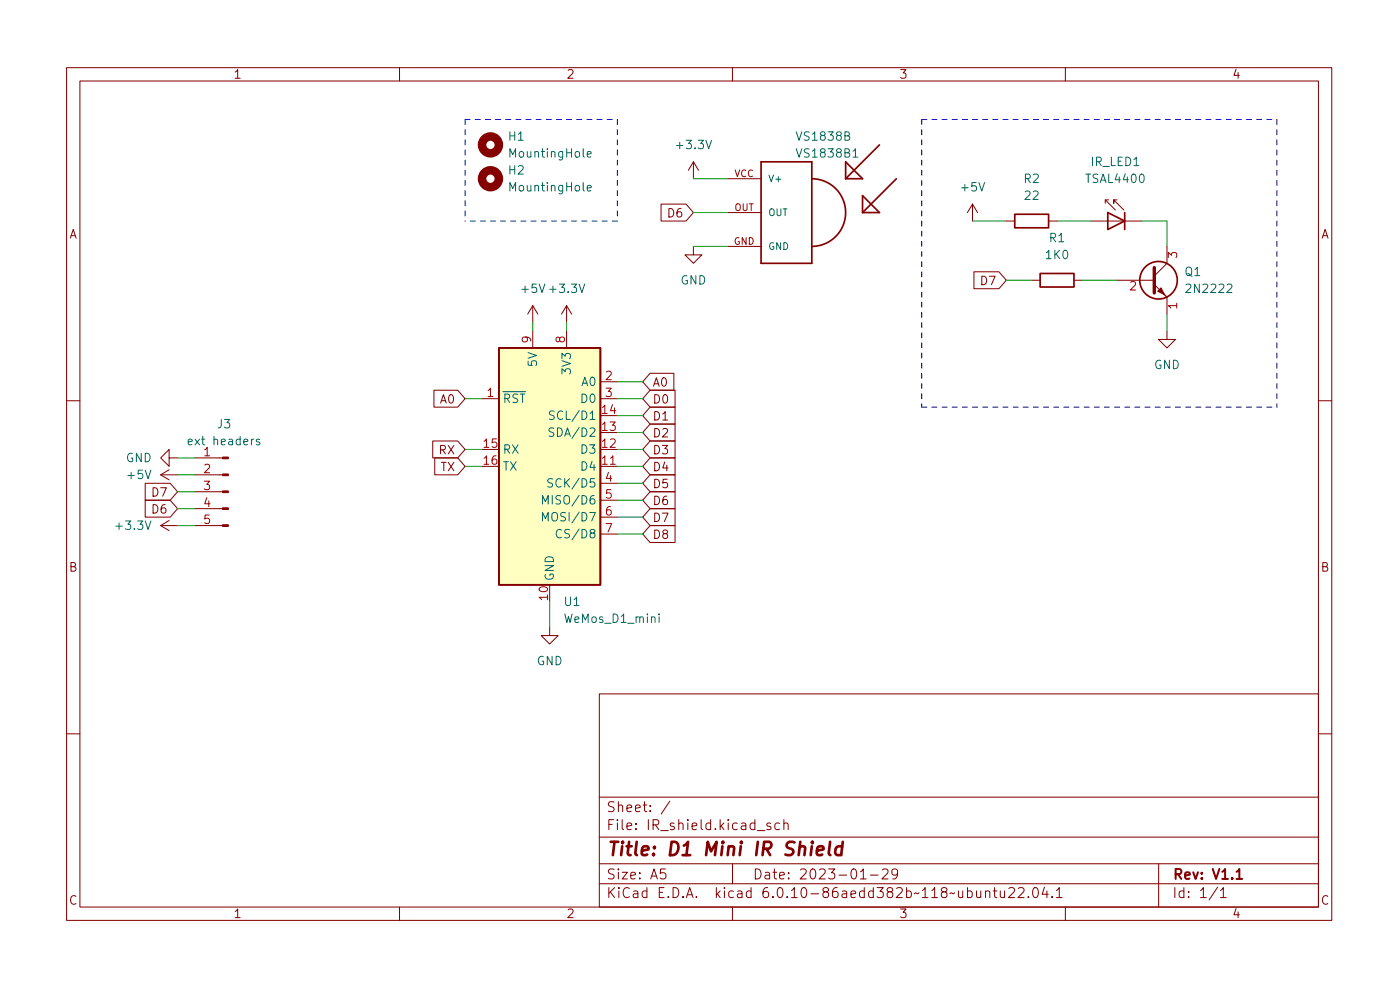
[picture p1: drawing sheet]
<svg xmlns="http://www.w3.org/2000/svg" width="210mm" height="148mm" viewBox="0 0 210 148" stroke-linecap="round" stroke-linejoin="round" font-family="sans-serif">
<g fill="none" stroke="#840000" stroke-width=".15">
<path d="M10 10.2h190v128h-190zM12 12.2h186v124h-186zM60 10.2v2M110 10.2v2M160 10.2v2M99.3 30.6h3.7l1.1 1.3-1.1 1.3h-3.7zM104.1 37v1.3h1.3l-1.3 1.2-1.2-1.2h1.2M104.1 24.3l-.7 1.3M104.1 24.3v2.5M104.1 24.3l.8 1.3M109.2 37h5.1M109.2 31.9h5.1"/>
<path d="M109.2 26.8h5.1M146 30.6l-.7 1.3M146 30.6v2.6M146 30.6l.8 1.3M151.1 33.2h1.3M157.5 33.2h1.2M163.8 33.2h7.6M166 30.5v-.5l1.5 1.5M166 30h.5M167.8 30h-.5v.5v-.5l1.5 1.5M175.3 37v2.5l-1.9 1.9M65.2 58.6h3.5l1.1 1.3-1.1 1.2h-3.5z"/>
<path d="M72.4 59.9h2.5M80 45.9l-.8 1.3M80 45.9v2.5M80 49.7v2.5M80 45.9l.8 1.3M85.1 45.9l-.8 1.3M85.1 45.9v2.5M85.1 49.7v2.5M85.1 45.9l.8 1.3M90.2 59.9h2.5M90.2 57.3h2.5M97.6 58.6h3.8v2.5h-3.8l-1.1-1.2z"/>
<path d="M97.6 56h3.6v2.6h-3.6l-1.1-1.3zM146.3 40.8h3.7l1.1 1.3-1.1 1.2h-3.7zM154.9 42.1h1.3M161.3 42.1h1.3M167.6 42.1h5.8M173.4 42.7l1.9 1.9v2.6M174.6 44l.5 .5M175.3 49.7v1.3h1.2l-1.2 1.2-1.3-1.2h1.3M10 60.2h2M21.8 75.1h3.8l1.1 1.3-1.1 1.2h-3.8zM21.8 72.6h3.8l1.1 1.2-1.1 1.3h-3.8zM24.1 78.9l1.3 .8"/>
<path d="M24.1 78.9h2.6M24.1 71.3h2.6M24.1 71.3l1.3 .7M25.4 68.7v-1.2l-1.3 1.2 1.3 1.3v-1.3h1.3M25.4 78.1l-1.3 .8M25.4 70.5l-1.3 .8M29.2 78.9h4.2M29.2 76.4h4.2M29.2 73.8h4.2M29.2 71.3h4.2M29.2 68.7h4.2M65 66.2h3.7l1.1 1.3-1.1 1.2h-3.7z"/>
<path d="M65.3 68.7h3.4l1.1 1.3-1.1 1.3h-3.4zM90.2 70h2.5M90.2 72.6h2.5M90.2 75.1h2.5M90.2 77.6h2.5M97.6 78.9h3.8v2.5h-3.8l-1.1-1.2zM97.6 71.3h3.8v2.5h-3.8l-1.1-1.2zM97.6 63.7h3.8v2.5h-3.8l-1.1-1.3zM97.6 66.2h3.8v2.5h-3.8l-1.1-1.2zM97.6 68.7h3.8v2.6h-3.8l-1.1-1.3zM97.6 73.8h3.8v2.6h-3.8l-1.1-1.3zM97.6 76.4h3.8v2.5h-3.8l-1.1-1.3z"/>
<path d="M97.6 61.1h3.8v2.6h-3.8l-1.1-1.3zM198 60.2h2M82.5 94.1v1.3h1.3l-1.3 1.3-1.2-1.3h1.2M90.2 80.2h2.5M10 110.2h2M90 104.2h108v32h-108zM90 119.7h108M198 110.2h2M60 136.2v2M90 132.7h108M90 129.7h108M90 125.7h108"/>
<path d="M99.9 130.4h-.7v.8l.2-.2 .5 .1 .1 .2-.1 .5-.2 .1h-.3l-.2-.1M100.6 120.3l-1.3 1.9M110 136.2v2M110 129.7v3M113.7 124.7h1.2M115.7 123.6l-.3-.1-.2 .3v.2l.5 .1v.4h-.5M117.1 123.6l-.4-.1-.3 .3v.5l.1 .2h.6M117.7 123.7a.37 .37 0 0 1 .7 .1v.7M117.7 123v1.5M129.2 131.9h.9M130.7 131.4h1.2M132.5 130.6l.2-.2 .5 .1a.41 .41 0 0 1 .1 .6l-.9 .8h1"/>
<path d="M134.8 131.1l-.3 .3-.4-.1-.2-.2v-.4l.2-.2 .4-.1 .2 .2a.99 .99 0 0 1-.3 1.3h-.3M148 133.9a.37 .37 0 0 1 .7 .1v.7M148 133.7v1M149.2 133.7h.5M149.4 133.2v1.3v.2h.3M150.2 133.7l.1 1a.41 .41 0 0 0 .6-.1M150.9 133.7v1M151.5 133.4l.2-.2 .5 .1a.41 .41 0 0 1 .1 .6l-.9 .8h1M152.9 133.4l.3-.2 .5 .1a.41 .41 0 0 1 0 .6l-.8 .8h.9M154.4 134.6v.1M155.3 133.3l.3-.1a.94 .94 0 0 1 0 1.5h-.2a1 1 0 0 1-.1-1.4zM156.9 133.2l-.4 1h.9"/>
<path d="M157.2 133.7v1M158 134.6v.1M158.7 133.7l.4-.5v1.5M158.7 134.7h.8M160 136.2v2M174 129.7v6.5M182.9 133.2l-1.3 1.9M183.3 133.7l.4-.5v1.5M183.3 134.7h.9"/>
</g>
<path d="M185.7 130.9l.4-.5v1.5M185.7 131.9h.9" fill="none" stroke="#840000" stroke-width=".3"/>
<path d="M122.7 127.7l1-.2-.1-.4-.5-.1-.4 .3-.1 .8 .1 .2 .2 .1 .6-.1M124.7 126.4l-.2 1.7 .2 .3M126.5 127.1a.66 .66 0 0 0-1 .3l-.1 .6 .2 .3 .2 .1 .5-.1M126.6 126.4l-.3 2" fill="none" stroke="#840000" stroke-width=".4"/>
<g fill="none" stroke="#840000" stroke-width=".25">
<path d="M114.3 24.3h7.6v15.2h-7.6zM121.9 26.8a5.1 5.1 0 0 1 5.1 5.1 5.1 5.1 0 0 1-5.1 5.1M127 24.3l2.5 2.5h-2.5zM129.5 29.4l2.6 2.5h-2.6zM132.1 21.8l-5.1 5M134.6 26.8l-5.1 5.1M152.4 32.2h5.1v2h-5.1zM166.4 31.9l2.5 1.3-2.5 1.3zM168.9 31.9v2.6M74.9 52.2h15.3v35.6h-15.3zM156.2 41.1h5.1v2h-5.1z"/>
<circle cx="174" cy="42.1" r="2.82"/>
</g>
<path d="M88.2 28.3l.6-.2-.1-.2-.3-.1-.2 .2 .1 .6h.4M88.2 23.2l.6-.1-.1-.3-.3-.1-.2 .2 .1 .6h.4M128.1 23.6h.7M39 66l-.3-.1-.2 .2 .1 .2 .4 .1v.3h-.5M81.5 75.7v-1.3l.4 .9 .4-.9v1.3M81.5 78.2v-1.3l.4 .9 .4-.9v1.3M83 71.9h-.5l-.2 .1v.3l.6 .3 .1 .3-.2 .2h-.5M83.2 64.3l-.5-.1-.2 .2v.3l.6 .3 .1 .3-.3 .2-.5-.1M83.2 61.8l-.4-.1-.2 .1v.4l.5 .2 .1 .3-.2 .3-.5-.1M84.3 79.6a.51 .51 0 0 0-.6 0 .51 .51 0 0 0-.2 .6 .48 .48 0 0 0 .3 .5 .48 .48 0 0 0 .5-.1M99 92.2v.1M99 92.6v.8" fill="none" stroke="#006464" stroke-width=".15"/>
<g fill="none" stroke="#840000" stroke-width="1.3">
<circle cx="73.7" cy="21.8" r="1.27"/>
<circle cx="73.7" cy="26.8" r="1.27"/>
</g>
<g fill="#840000" stroke="#840000" stroke-width=".15">
<path d="M33.4 78.8h.9v.2h-.9z"/>
<path d="M33.4 76.2h.9v.3h-.9z"/>
<path d="M33.4 73.7h.9v.2h-.9z"/>
<path d="M33.4 71.2h.9v.2h-.9z"/>
<path d="M33.4 68.6h.9v.3h-.9z"/>
<path d="M173.9 43.7l.5-.5 .5 1z"/>
</g>
<path d="M74.9 52.2h15.3v35.6h-15.3z" fill="#ffffc2" stroke="#ffffc2" stroke-width=".15"/>
<path d="M173.4 40.2v3.8" fill="none" stroke="#840000" stroke-width=".51"/>
<path d="M69.8 17.9h22.9M69.8 17.9v15.3M92.7 17.9v15.3M138.4 17.9h53.4M138.4 17.9v43.2M191.8 17.9v43.2M92.7 33.2h-22.9M138.4 61.1h53.4" fill="none" stroke="#0000c2" stroke-width=".15" stroke-dasharray=".8 .8"/>
<g fill="none" stroke="#009600" stroke-width=".15">
<path d="M104.1 31.9h5.1M104.1 26.8h5.1M104.1 37h5.1M146 33.2h5.1M158.7 33.2h5.1M171.4 33.2h3.9v3.8M69.8 59.9h2.6M80 48.4v1.3M85.1 48.4v1.3M92.7 59.9h3.8M92.7 57.3h3.8M151.1 42.1h3.8"/>
<path d="M162.6 42.1h5M175.3 47.2v2.5M26.7 76.4h2.5M26.7 71.3h2.5M26.7 68.7h2.5M26.7 73.8h2.5M26.7 78.9h2.5M69.8 70h2.6M69.8 67.5h2.6M92.7 64.9h3.8M92.7 62.4h3.8M92.7 72.6h3.8"/>
<path d="M92.7 70h3.8M92.7 67.5h3.8M92.7 77.6h3.8M92.7 75.1h3.8M82.5 90.3v3.8M92.7 80.2h3.8"/>
</g>
<text font-size="2.8" fill="#840000" x="91" y="128.5">Title: D1 Mini IR Shield</text>
<g font-size="2.1" fill="#840000">
<text x="91" y="124.6">File: IR_shield.kicad_sch</text>
<text x="91" y="121.9">Sheet: /</text>
<text x="91" y="134.8">KiCad E.D.A. kicad 6.0.10-86aedd382b~118~ubuntu22.04.1</text>
<text x="91" y="132">Size: A5</text>
<text x="113" y="132">Date: 2023-01-29</text>
<text x="176" y="132">Rev: V1.1</text>
<text x="176" y="134.8">Id: 1/1</text>
</g>
<g font-size="1.8" fill="#840000">
<text x="35" y="11.8">1</text>
<text x="85" y="11.8">2</text>
<text x="135" y="11.8">3</text>
<text x="185" y="11.8">4</text>
<text x="10.3" y="35.8">A</text>
<text x="100.5" y="32.6">D6</text>
<text x="198.4" y="35.8">A</text>
<text x="147.4" y="42.8">D7</text>
<text x="97.9" y="58">A0</text>
<text x="66.2" y="60.6">A0</text>
<text x="97.9" y="65.7">D2</text>
<text x="97.9" y="60.6">D0</text>
<text x="97.9" y="63.1">D1</text>
<text x="66" y="68.2">RX</text>
<text x="66.2" y="70.7">TX</text>
<text x="97.9" y="68.2">D3</text>
<text x="97.9" y="70.7">D4</text>
<text x="23" y="77.1">D6</text>
<text x="23" y="74.5">D7</text>
<text x="97.9" y="73.3">D5</text>
<text x="97.9" y="75.8">D6</text>
<text x="97.9" y="80.9">D8</text>
<text x="97.9" y="78.4">D7</text>
<text x="10.3" y="85.8">B</text>
<text x="198.4" y="85.8">B</text>
<text x="10.3" y="135.8">C</text>
<text x="35" y="137.8">1</text>
<text x="85" y="137.8">2</text>
<text x="135" y="137.8">3</text>
<text x="185" y="137.8">4</text>
<text x="198.4" y="135.8">C</text>
</g>
<g font-size="1.8" fill="#006464">
<text x="76.4" y="21.1">H1</text>
<text x="76.8" y="23.7">MountingHole</text>
<text x="101.8" y="22.4">+3.3V</text>
<text x="119.9" y="21.1">VS1838B</text>
<text x="120" y="23.7">VS1838B1</text>
<text x="76.4" y="26.2">H2</text>
<text x="76.8" y="28.7">MountingHole</text>
<text x="144.5" y="28.7">+5V</text>
<text x="153.8" y="27.5">R2</text>
<text x="163.2" y="27.5">TSAL4400</text>
<text x="163.9" y="24.9">IR_LED1</text>
<text x="154" y="30">22</text>
<text x="157.1" y="38.9">1K0</text>
<text x="157.6" y="36.4">R1</text>
<text x="178" y="41.4">Q1</text>
<text x="78.4" y="44">+5V +3.3V</text>
<text x="102.2" y="42.7">GND</text>
<text x="178.5" y="44">2N2222</text>
<text x="80.6" y="54.9" transform="rotate(-90 80.6 54.9)">5V</text>
<text x="85.7" y="55.9" transform="rotate(-90 85.7 55.9)">3V3</text>
<text x="87.4" y="57.9">A0</text>
<text x="173.3" y="55.4">GND</text>
<text x="32.7" y="64.3">J3</text>
<text x="75.4" y="60.5">~{RST}</text>
<text x="83.2" y="65.6">SDA/D2</text>
<text x="83.4" y="63">SCL/D1</text>
<text x="87.4" y="60.5">D0</text>
<text x="18.9" y="69.4">GND</text>
<text x="19.2" y="71.9">+5V</text>
<text x="28.7" y="66.8">ext headers</text>
<text x="75.4" y="68.1">RX</text>
<text x="75.4" y="70.6">TX</text>
<text x="87.4" y="70.6">D4</text>
<text x="87.4" y="68.1">D3</text>
<text x="82.4" y="75.7">MISO/D6</text>
<text x="83.2" y="73.2">SCK/D5</text>
<text x="17.6" y="79.5">+3.3V</text>
<text x="82.4" y="78.3">MOSI/D7</text>
<text x="84.5" y="80.8">CS/D8</text>
<text x="83.2" y="87.3" transform="rotate(-90 83.2 87.3)">GND</text>
<text x="84.8" y="91">U1</text>
<text x="84.9" y="93.5">WeMos_D1_mini</text>
<text x="80.6" y="99.9">GND</text>
</g>
<g font-size="1.8" fill="#a90000">
<text x="176.8" y="38.8" transform="rotate(-90 176.8 38.8)">3</text>
<text x="169.7" y="43.6">2</text>
<text x="176.8" y="46.4" transform="rotate(-90 176.8 46.4)">1</text>
<text x="79.8" y="51.5" transform="rotate(-90 79.8 51.5)">9</text>
<text x="84.8" y="51.5" transform="rotate(-90 84.8 51.5)">8</text>
<text x="73.2" y="59.6">1</text>
<text x="90.9" y="57.1">2</text>
<text x="90.9" y="59.6">3</text>
<text x="90.5" y="64.7">13</text>
<text x="90.5" y="62.1">14</text>
<text x="30.6" y="68.5">1</text>
<text x="30.6" y="71">2</text>
<text x="72.7" y="67.2">15</text>
<text x="72.7" y="69.8">16</text>
<text x="90.5" y="69.8">11</text>
<text x="90.5" y="67.2">12</text>
<text x="30.6" y="73.6">3</text>
<text x="30.6" y="76.1">4</text>
<text x="90.9" y="72.3">4</text>
<text x="90.9" y="74.8">5</text>
<text x="90.9" y="77.4">6</text>
<text x="30.6" y="78.6">5</text>
<text x="90.9" y="79.9">7</text>
<text x="82.3" y="90" transform="rotate(-90 82.3 90)">10</text>
</g>
<g font-size="1.4" fill="#a90000">
<text x="110.3" y="26.6">VCC</text>
<text x="110.3" y="31.7">OUT</text>
<text x="110.2" y="36.7">GND</text>
</g>
<g font-size="1.4" fill="#006464">
<text x="115.3" y="27.3">V+</text>
<text x="115.3" y="32.4">OUT</text>
<text x="115.3" y="37.5">GND</text>
</g>
</svg>
